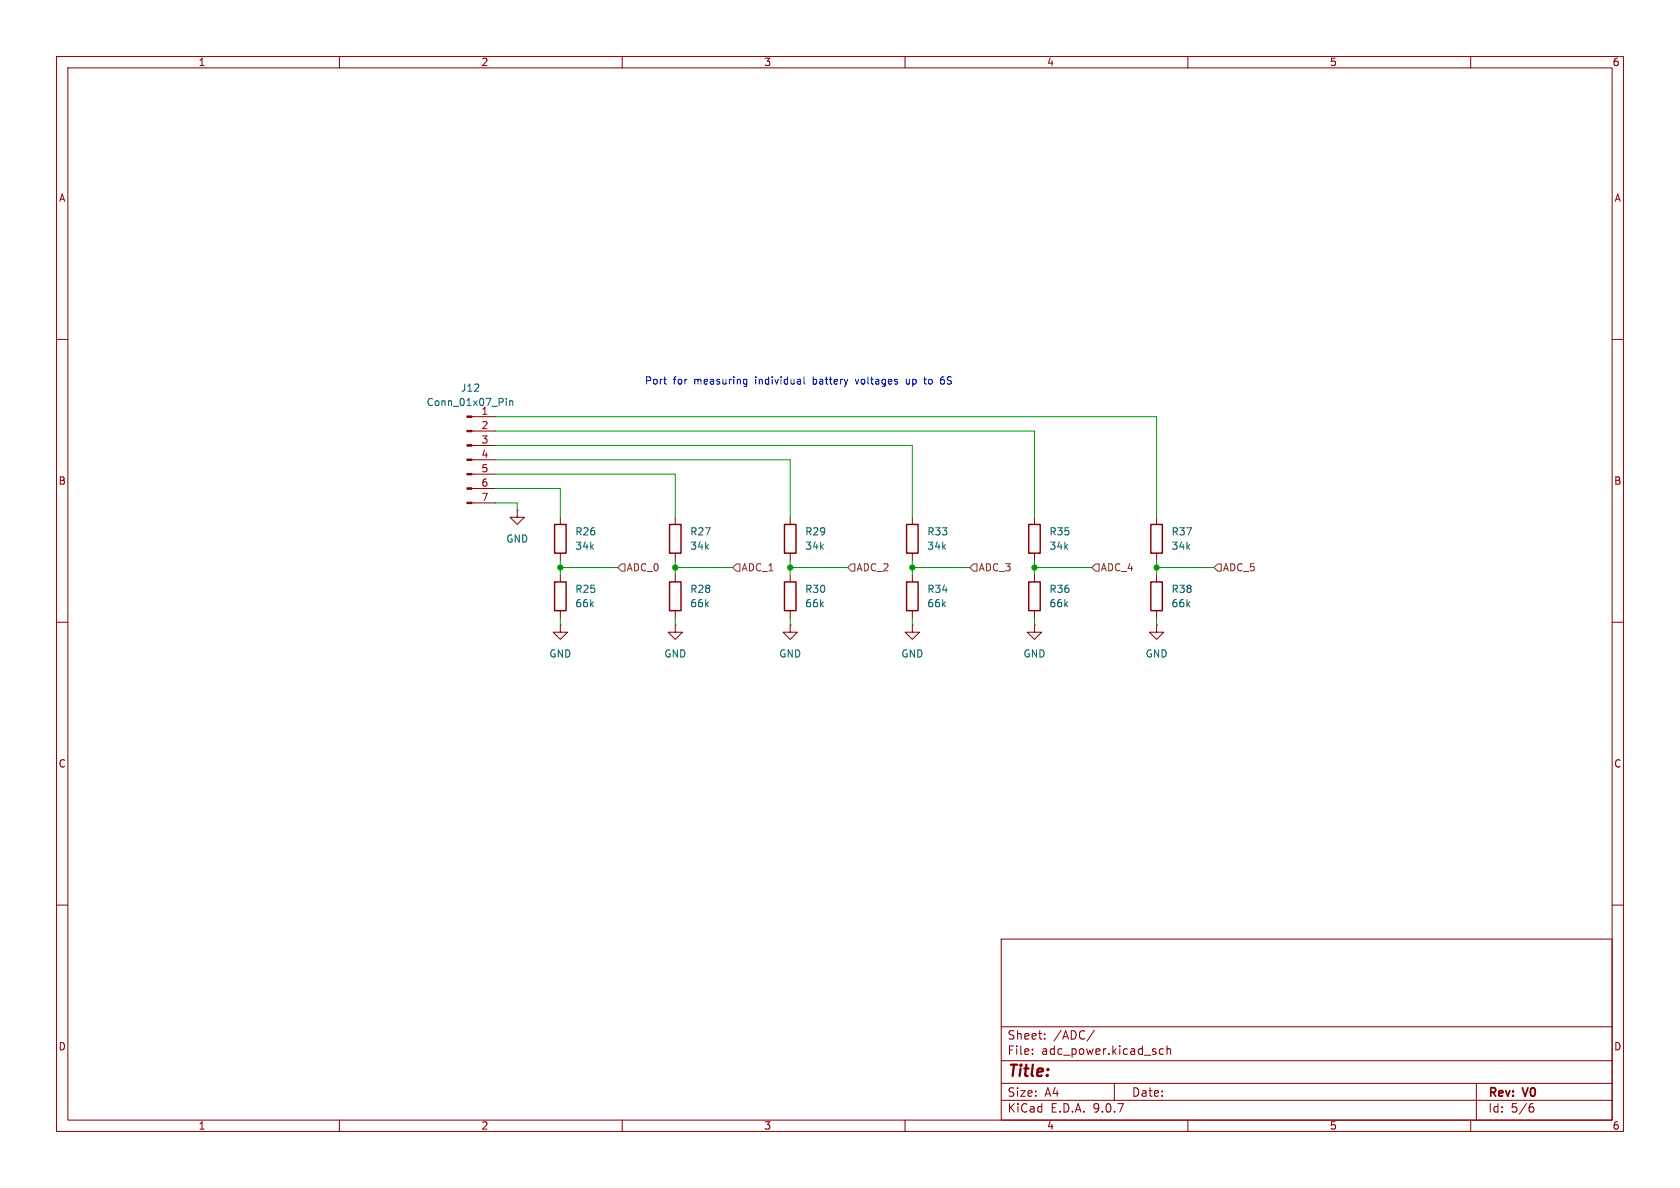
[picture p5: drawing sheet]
<svg xmlns="http://www.w3.org/2000/svg" width="297mm" height="210mm" viewBox="0 0 297 210" stroke-linecap="round" stroke-linejoin="round" font-family="sans-serif">
<g fill="none" stroke="#840000" stroke-width=".18">
<path d="M10 10h277v190h-277zM12 12h273v186h-273zM60 10v2M110 10v2M160 10v2M210 10v2M260 10v2M10 60h2M83.4 73.7h4.2M83.4 76.2h4.2M83.4 78.7h4.2M285 60h2"/>
<path d="M83.4 81.3h4.2M83.4 83.8h4.2M83.4 86.4h4.2M83.4 88.9h4.2M91.4 90.2v1.2h1.3l-1.3 1.3-1.2-1.3h1.2M91.4 90.2h.1M99.1 91.4v1.3M99.1 97.8v1.3M119.4 91.4v1.3M119.4 97.8v1.3M139.7 91.4v1.3M139.7 97.8v1.3"/>
<path d="M161.3 91.4v1.3M161.3 97.8v1.3M182.9 91.4v1.3M182.9 97.8v1.3M204.5 91.4v1.3M204.5 97.8v1.3M10 110h2M99.1 110.5v1.3h1.2l-1.2 1.2-1.3-1.2h1.3M99.1 110.5h.1M99.1 101.6v1.3M99.1 108v1.2M119.4 110.5v1.3h1.2l-1.2 1.2-1.3-1.2h1.3"/>
<path d="M119.4 110.5h.1M119.4 101.6v1.3M119.4 108v1.2M139.7 110.5v1.3h1.3l-1.3 1.2-1.3-1.2h1.3M139.7 110.5h.1M139.7 101.6v1.3M139.7 108v1.2M161.3 110.5v1.3h1.3l-1.3 1.2-1.3-1.2h1.3M161.3 110.5h.1M161.3 101.6v1.3M161.3 108v1.2M182.9 110.5v1.3h1.2l-1.2 1.2-1.3-1.2h1.3"/>
<path d="M182.9 110.5h.1M182.9 101.6v1.3M182.9 108v1.2M204.5 110.5v1.3h1.2l-1.2 1.2-1.3-1.2h1.3M204.5 110.5h.1M204.5 101.6v1.3M204.5 108v1.2M285 110h2M10 160h2M177 166h108v32h-108zM285 160h2M60 198v2"/>
<path d="M110 198v2M160 198v2M177 194.5h108M177 191.5h108M177 187.5h108M177 181.5h108M182.5 186.3v.1M182.5 185.5v.1M184.7 183.6v.1M184.7 182.8v.1M193.5 182.1l-1.3 2M197 191.5v3"/>
<path d="M205.7 185.5l-.5-.1-.2 .3v.4l.1 .2h.6M206.3 185.5l.2-.1 .4 .1 .1 .9M206.3 184.9v1.5M210 198v2M260 198v2M261 191.5v6.5M270.6 195.7h.4l.2 .3-.1 .5-.5 .1M271 195.1l-.4 .1"/>
</g>
<g fill="#840000" stroke="#840000" stroke-width=".18">
<path d="M82.5 73.5h.9v.3h-.9z"/>
<path d="M82.5 76.1h.9v.2h-.9z"/>
<path d="M82.5 78.6h.9v.3h-.9z"/>
<path d="M82.5 81.2h.9v.2h-.9z"/>
<path d="M82.5 83.7h.9v.2h-.9z"/>
<path d="M82.5 86.2h.9v.3h-.9z"/>
<path d="M82.5 88.8h.9v.2h-.9z"/>
</g>
<path d="M89.5 70.4v.2M89.5 70.9v.8M90.1 70.9v.8M90.1 71l.2-.1h.3l.1 .8" fill="none" stroke="#006464" stroke-width=".18"/>
<path d="M98 92.7h2.1v5.1h-2.1zM118.4 92.7h2v5.1h-2zM138.7 92.7h2v5.1h-2zM160.3 92.7h2v5.1h-2zM181.9 92.7h2v5.1h-2zM203.5 92.7h2v5.1h-2zM98 102.9h2.1v5.1h-2.1zM118.4 102.9h2v5.1h-2zM138.7 102.9h2v5.1h-2zM160.3 102.9h2v5.1h-2zM181.9 102.9h2v5.1h-2zM203.5 102.9h2v5.1h-2z" fill="none" stroke="#840000" stroke-width=".25"/>
<path d="M109.9 99.7h.6v1.3h-.6l-.7-.7zM130.2 99.7h.6v1.3h-.6l-.7-.7zM150.5 99.7h.6v1.3h-.6l-.6-.7zM172.1 99.7h.6v1.3h-.6l-.7-.7zM193.7 99.7h.6v1.3h-.6l-.7-.7zM215.3 99.7h.6v1.3h-.6l-.7-.7z" fill="none" stroke="#725600" stroke-width=".18"/>
<g fill="none" stroke="#009600" stroke-width=".18">
<path d="M87.6 76.2h95.3v15.2M87.6 78.7h73.7v12.7M87.6 73.7h116.9v17.7M87.6 83.8h31.8v7.6M87.6 86.4h11.5v5M87.6 88.9h3.8v1.3M87.6 81.3h52.1v10.1M99.1 99.1v2.5M119.4 99.1v2.5M139.7 99.1v2.5M161.3 99.1v2.5M182.9 99.1v2.5"/>
<path d="M204.5 99.1v2.5M99.1 109.2v1.3M99.1 100.3h10.1M119.4 109.2v1.3M119.4 100.3h10.1M139.7 100.3h10.2M139.7 109.2v1.3M161.3 100.3h10.1M161.3 109.2v1.3M182.9 100.3h10.1M182.9 109.2v1.3M204.5 100.3h10.1"/>
<path d="M204.5 109.2v1.3"/>
</g>
<path d="M117.3 67h.5M117.7 67.9h.1M131.5 67.1h.5M131.5 67.8h.5M132 67v1.1l-.1 .2h-.3M142.1 66.6v1.1l.2 .2M151.2 67l.3 .9M160.2 67v.7l.4 .2M163.3 67h.5M163.5 67.8l.3 .1M166.5 67.1h.2l.3 .2-.1 .5-.4 .1M166.9 66.6l-.4 .1" fill="none" stroke="#0000c2" stroke-width=".18"/>
<g fill="#009600" stroke="#009600" stroke-width=".18">
<circle cx="139.7" cy="100.3" r=".46"/>
<circle cx="161.3" cy="100.3" r=".46"/>
<circle cx="204.5" cy="100.3" r=".46"/>
<circle cx="182.9" cy="100.3" r=".46"/>
<circle cx="99.1" cy="100.3" r=".46"/>
<circle cx="119.4" cy="100.3" r=".46"/>
</g>
<text font-size="2.8" fill="#840000" x="178" y="190.9">Title:</text>
<g font-size="2.1" fill="#840000">
<text x="178" y="184">Sheet:</text>
<text x="186.2" y="184">/ADC/</text>
<text x="178" y="186.7">File:</text>
<text x="184.1" y="186.7">adc_power.kicad_sch</text>
<text x="178" y="196.9">KiCad</text>
<text x="178" y="194.1">Size:</text>
<text x="184.7" y="194.1">A4</text>
<text x="185.7" y="196.9">E.D.A.</text>
<text x="193.3" y="196.9">9.0.7</text>
<text x="200" y="194.1">Date:</text>
<text x="263" y="194.3">Rev:</text>
<text x="263" y="196.9">Id:</text>
<text x="267.1" y="196.9">5/6</text>
<text x="269.4" y="194.3">V0</text>
</g>
<g font-size="1.8" fill="#840000">
<text x="35" y="11.9">1</text>
<text x="85" y="11.9">2</text>
<text x="135" y="11.9">3</text>
<text x="185" y="11.9">4</text>
<text x="235" y="11.9">5</text>
<text x="285" y="11.9">6</text>
<text x="10.3" y="35.9">A</text>
<text x="285.3" y="35.9">A</text>
<text x="10.3" y="85.9">B</text>
<text x="285.3" y="85.9">B</text>
<text x="10.3" y="135.9">C</text>
<text x="285.3" y="135.9">C</text>
<text x="10.3" y="185.9">D</text>
<text x="285.3" y="185.9">D</text>
<text x="35" y="199.9">1</text>
<text x="85" y="199.9">2</text>
<text x="135" y="199.9">3</text>
<text x="185" y="199.9">4</text>
<text x="235" y="199.9">5</text>
<text x="285" y="199.9">6</text>
</g>
<g font-size="1.8" fill="#006464">
<text x="75.3" y="72">Conn_01x07_Pin</text>
<text x="81.4" y="69.4">J12</text>
<text x="85" y="73.4">1</text>
<text x="101.6" y="94.8">R26</text>
<text x="121.9" y="94.8">R27</text>
<text x="142.2" y="94.8">R29</text>
<text x="163.8" y="94.8">R33</text>
<text x="185.4" y="94.8">R35</text>
<text x="207" y="94.8">R37</text>
<text x="89.4" y="96.1">GND</text>
<text x="101.6" y="97.4">34k</text>
<text x="121.9" y="97.4">34k</text>
<text x="142.2" y="97.4">34k</text>
<text x="163.8" y="97.4">34k</text>
<text x="185.4" y="97.4">34k</text>
<text x="207" y="97.4">34k</text>
<text x="101.6" y="107.5">66k</text>
<text x="101.6" y="105">R25</text>
<text x="121.9" y="107.5">66k</text>
<text x="121.9" y="105">R28</text>
<text x="142.2" y="107.5">66k</text>
<text x="142.2" y="105">R30</text>
<text x="163.8" y="107.5">66k</text>
<text x="163.8" y="105">R34</text>
<text x="185.4" y="107.5">66k</text>
<text x="185.4" y="105">R36</text>
<text x="207" y="107.5">66k</text>
<text x="207" y="105">R38</text>
<text x="97" y="116.4">GND</text>
<text x="117.3" y="116.4">GND</text>
<text x="137.7" y="116.4">GND</text>
<text x="159.3" y="116.4">GND</text>
<text x="180.8" y="116.4">GND</text>
<text x="202.4" y="116.4">GND</text>
</g>
<g font-size="1.8" fill="#0000c2">
<text x="113.9" y="68.2">Port</text>
<text x="119" y="68.2">for</text>
<text x="122.8" y="68.2">measuring</text>
<text x="133.8" y="68.2">individual</text>
<text x="144.2" y="68.2">battery</text>
<text x="151.9" y="68.2">voltages</text>
<text x="161" y="68.2">up</text>
<text x="164.5" y="68.2">to</text>
<text x="167.5" y="68.2">6S</text>
</g>
<g font-size="1.8" fill="#a90000">
<text x="85" y="75.9">2</text>
<text x="85" y="78.5">3</text>
<text x="85" y="81">4</text>
<text x="85" y="83.6">5</text>
<text x="85" y="86.1">6</text>
<text x="85" y="88.6">7</text>
</g>
<g font-size="1.8" fill="#725600">
<text x="110.7" y="101.2">ADC_0</text>
<text x="131" y="101.2">ADC_1</text>
<text x="151.3" y="101.2">ADC_2</text>
<text x="172.9" y="101.2">ADC_3</text>
<text x="194.5" y="101.2">ADC_4</text>
<text x="216.1" y="101.2">ADC_5</text>
</g>
</svg>
